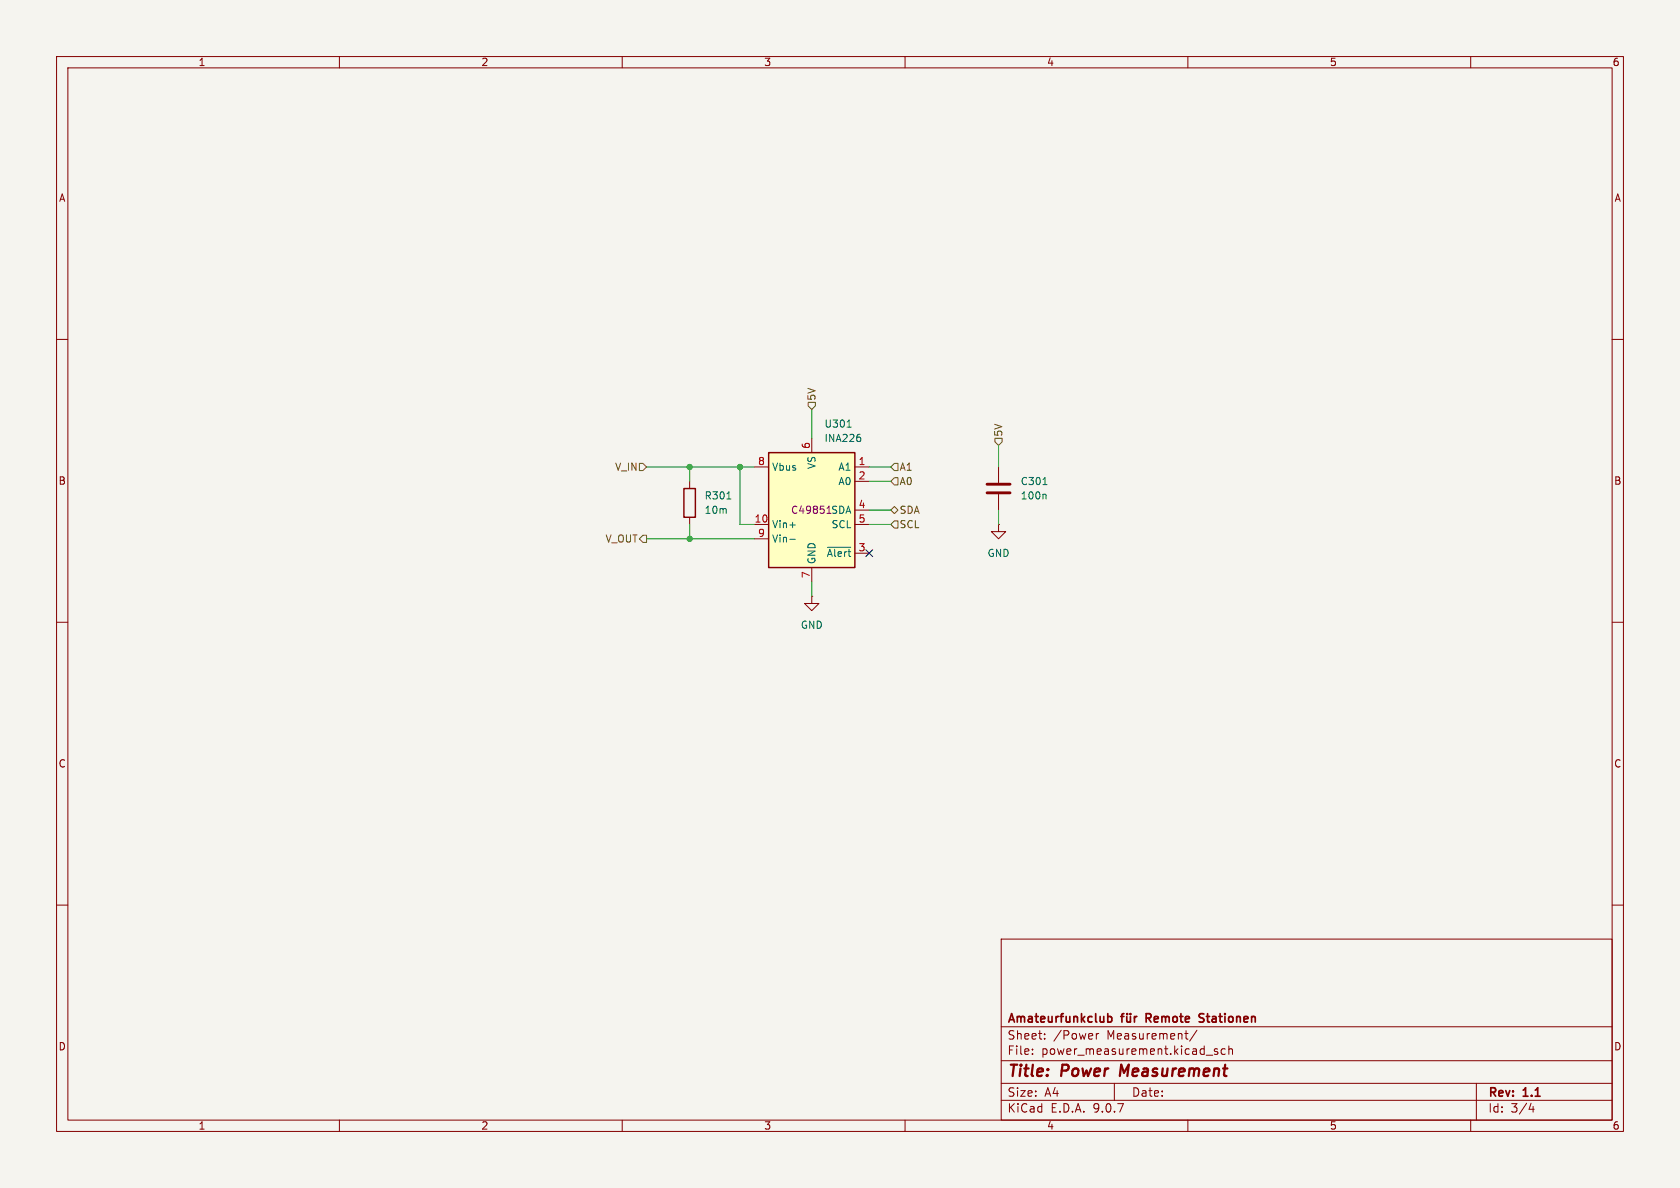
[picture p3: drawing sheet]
<svg xmlns="http://www.w3.org/2000/svg" width="297mm" height="210mm" viewBox="0 0 297 210" stroke-linecap="round" stroke-linejoin="round" font-family="sans-serif">
<path d="M0 0h297v210h-297z" fill="#f5f4ef" stroke="#f5f4ef" stroke-width=".18"/>
<g fill="none" stroke="#840000" stroke-width=".18">
<path d="M10 10h277v190h-277zM12 12h273v186h-273zM60 10v2M110 10v2M160 10v2M210 10v2M260 10v2M10 60h2M285 60h2M176.5 92.7v1.3h1.3l-1.3 1.3-1.2-1.3h1.2M176.5 92.7h.1M176.5 82.6v2.7"/>
<path d="M176.5 87.4v2.8M10 110h2M143.5 105.4v1.3h1.3l-1.3 1.3-1.3-1.3h1.3M143.5 105.4h.1M285 110h2M10 160h2M177 166h108v32h-108zM285 160h2M60 198v2M110 198v2M160 198v2M177 194.5h108"/>
<path d="M177 191.5h108M177 187.5h108M177 181.5h108M182.5 186.3v.1M182.5 185.5v.1M184.7 183.6v.1M184.7 182.8v.1M193.8 182.7v1M194.2 182.7l-.2 .1-.2 .2M197 191.5v3M209.5 182.7h.5M209.7 183.6l.3 .1"/>
<path d="M210 198v2M211.6 182.1l-1.3 2M213.2 186.5h1.2M215.2 185.5l-.3-.1-.2 .2v.2l.5 .2v.3h-.5M216.6 185.5l-.4-.1-.3 .3v.4l.1 .2h.6M217.2 185.5l.3-.1 .3 .1 .1 .9M217.2 184.9v1.5M260 198v2M261 191.5v6.5M270.7 195l-.4 1.1h.9M271 195.6v1"/>
</g>
<path d="M198.2 188.2l-.2 2" fill="none" stroke="#840000" stroke-width=".4"/>
<g fill="none" stroke="#840000" stroke-width=".3">
<path d="M195.8 179.8l.5-.1 .3 .3v.4l-.2 .2h-.6M198.1 179.7h.6M198.7 179.2l-.4 .2v1.3M199.2 179.7l.1 .9 .3 .1 .2-.2M199.3 179.2v.1M199.8 179.2v.1M199.8 179.7v1M200.6 179.7v1M201 179.7l-.3 .1-.1 .2M202.6 180h.6M203.2 179.2h-.6v1.5M212.8 179.3l-.5-.1-.3 .3 .1 .3 .6 .2"/>
<path d="M212 180.6h.7"/>
</g>
<path d="M174.5 85.6h4.1M174.5 87.1h4.1" fill="none" stroke="#840000" stroke-width=".51"/>
<path d="M184.4 85.7h.7M184.7 87.4l.2 .1v.7" fill="none" stroke="#006464" stroke-width=".18"/>
<path d="M135.9 80h15.2v20.3h-15.2z" fill="#ffffc2"/>
<path d="M120.9 86.4h2v5h-2zM135.9 80h15.2v20.3h-15.2z" fill="none" stroke="#840000" stroke-width=".25"/>
<path d="M143.5 77.5v2.5M121.9 85.1v1.3M121.9 91.4v1.3M133.3 82.6h2.6M133.3 92.7h2.6M133.3 95.3h2.6M151.1 82.6h2.6M151.1 92.7h2.6M151.1 85.1h2.6M151.1 90.2h2.6M151.1 97.8h2.6M143.5 100.3v2.6" fill="none" stroke="#840000" stroke-width=".18"/>
<path d="M149.8 75.5h.7M152.1 77.3l.1 .2-.1 .5M128.5 88.2h.7M139.6 92.8h1M139.6 95.3h1M146.3 96.7h4.1" fill="none" stroke="#006464" stroke-width=".18"/>
<path d="M142.9 71.1h1.2v.7l-.6 .6-.6-.6zM175.9 77.5h1.3v.6l-.7 .6-.6-.6zM113 81.9h.7l.6 .7-.6 .6h-.7zM113.7 94.6h.6v1.3h-.6l-.7-.6zM157.5 82.6l.6-.7h.6v1.3h-.6zM157.5 85.1l.6-.6h.6v1.2h-.6zM157.5 90.2l.6-.7 .6 .7-.6 .6zM158.1 92.1h.6v1.2h-.6l-.6-.6z" fill="none" stroke="#725600" stroke-width=".18"/>
<g fill="none" stroke="#009600" stroke-width=".18">
<path d="M143.5 72.4v5.1M176.5 78.7v3.9M114.3 82.6h19M114.3 95.3h19M121.9 82.6v2.5M121.9 92.7v2.6M130.8 82.6v10.1h2.5M153.7 82.6h3.8M153.7 90.2h3.8M153.7 85.1h3.8M153.7 92.7h3.8M176.5 90.2v2.5"/>
<path d="M143.5 102.9v2.5"/>
</g>
<path d="M153.1 97.2l1.2 1.2M154.3 97.2l-1.2 1.2" fill="none" stroke="#000084" stroke-width=".18"/>
<g fill="#009600" stroke="#009600" stroke-width=".18">
<circle cx="130.8" cy="82.6" r=".46"/>
<circle cx="121.9" cy="82.6" r=".46"/>
<circle cx="121.9" cy="95.3" r=".46"/>
</g>
<g font-size="2.8" fill="#840000">
<text x="178" y="190.9">Title:</text>
<text x="187.7" y="190.9">Power</text>
<text x="198.8" y="190.9">Measurement</text>
</g>
<g font-size="2.1" fill="#840000">
<text x="178" y="184">Sheet:</text>
<text x="178" y="181.2">Amateurfunkclub</text>
<text x="186.2" y="184">/Power</text>
<text x="195.7" y="184">Measurement/</text>
<text x="203.3" y="181.2">Remote</text>
<text x="213.3" y="181.2">Stationen</text>
<text x="178" y="186.7">File:</text>
<text x="184.1" y="186.7">power_measurement.kicad_sch</text>
<text x="178" y="196.9">KiCad</text>
<text x="178" y="194.1">Size:</text>
<text x="184.7" y="194.1">A4</text>
<text x="185.7" y="196.9">E.D.A.</text>
<text x="193.3" y="196.9">9.0.7</text>
<text x="200" y="194.1">Date:</text>
<text x="263" y="194.3">Rev:</text>
<text x="263" y="196.9">Id:</text>
<text x="267.1" y="196.9">3/4</text>
<text x="269.4" y="194.3">1.1</text>
</g>
<g font-size="1.8" fill="#840000">
<text x="35" y="11.9">1</text>
<text x="85" y="11.9">2</text>
<text x="135" y="11.9">3</text>
<text x="185" y="11.9">4</text>
<text x="235" y="11.9">5</text>
<text x="285" y="11.9">6</text>
<text x="10.3" y="35.9">A</text>
<text x="285.3" y="35.9">A</text>
<text x="10.3" y="85.9">B</text>
<text x="285.3" y="85.9">B</text>
<text x="10.3" y="135.9">C</text>
<text x="285.3" y="135.9">C</text>
<text x="10.3" y="185.9">D</text>
<text x="285.3" y="185.9">D</text>
<text x="35" y="199.9">1</text>
<text x="85" y="199.9">2</text>
<text x="135" y="199.9">3</text>
<text x="185" y="199.9">4</text>
<text x="235" y="199.9">5</text>
<text x="285" y="199.9">6</text>
</g>
<g font-size="1.8" fill="#725600">
<text x="144.4" y="70.9" transform="rotate(-90 144.4 70.9)">5V</text>
<text x="177.4" y="77.3" transform="rotate(-90 177.4 77.3)">5V</text>
<text x="108.6" y="83.4">V_IN</text>
<text x="158.9" y="83.4">A1</text>
<text x="158.9" y="86">A0</text>
<text x="158.9" y="91">SDA</text>
<text x="158.9" y="93.6">SCL</text>
<text x="107" y="96.1">V_OUT</text>
</g>
<g font-size="1.8" fill="#006464">
<text x="145.7" y="75.8">U301</text>
<text x="136.4" y="83.4">Vbus</text>
<text x="144.4" y="83" transform="rotate(-90 144.4 83)">VS</text>
<text x="145.7" y="78.3">INA226</text>
<text x="148.1" y="83.4">A1</text>
<text x="124.5" y="88.5">R301</text>
<text x="148.1" y="86">A0</text>
<text x="180.3" y="86">C301</text>
<text x="180.3" y="88.5">100n</text>
<text x="124.5" y="91">10m</text>
<text x="136.4" y="93.6">Vin+</text>
<text x="146.9" y="93.6">SCL</text>
<text x="136.4" y="96.1">Vin-</text>
<text x="144.4" y="99.8" transform="rotate(-90 144.4 99.8)">GND</text>
<text x="146.1" y="98.7">~{Alert}</text>
<text x="174.5" y="98.7">GND</text>
<text x="141.5" y="111.4">GND</text>
</g>
<g font-size="1.8" fill="#a90000">
<text x="133.9" y="82.3">8</text>
<text x="143.3" y="79.4" transform="rotate(-90 143.3 79.4)">6</text>
<text x="151.7" y="82.3">1</text>
<text x="151.7" y="84.8">2</text>
<text x="151.7" y="89.9">4</text>
<text x="133.3" y="92.5">10</text>
<text x="133.9" y="95">9</text>
<text x="151.7" y="92.5">5</text>
<text x="151.7" y="97.5">3</text>
<text x="143.3" y="102.3" transform="rotate(-90 143.3 102.3)">7</text>
</g>
<text font-size="1.8" fill="#840084" x="139.7" y="91">C49851 SDA</text>
</svg>
